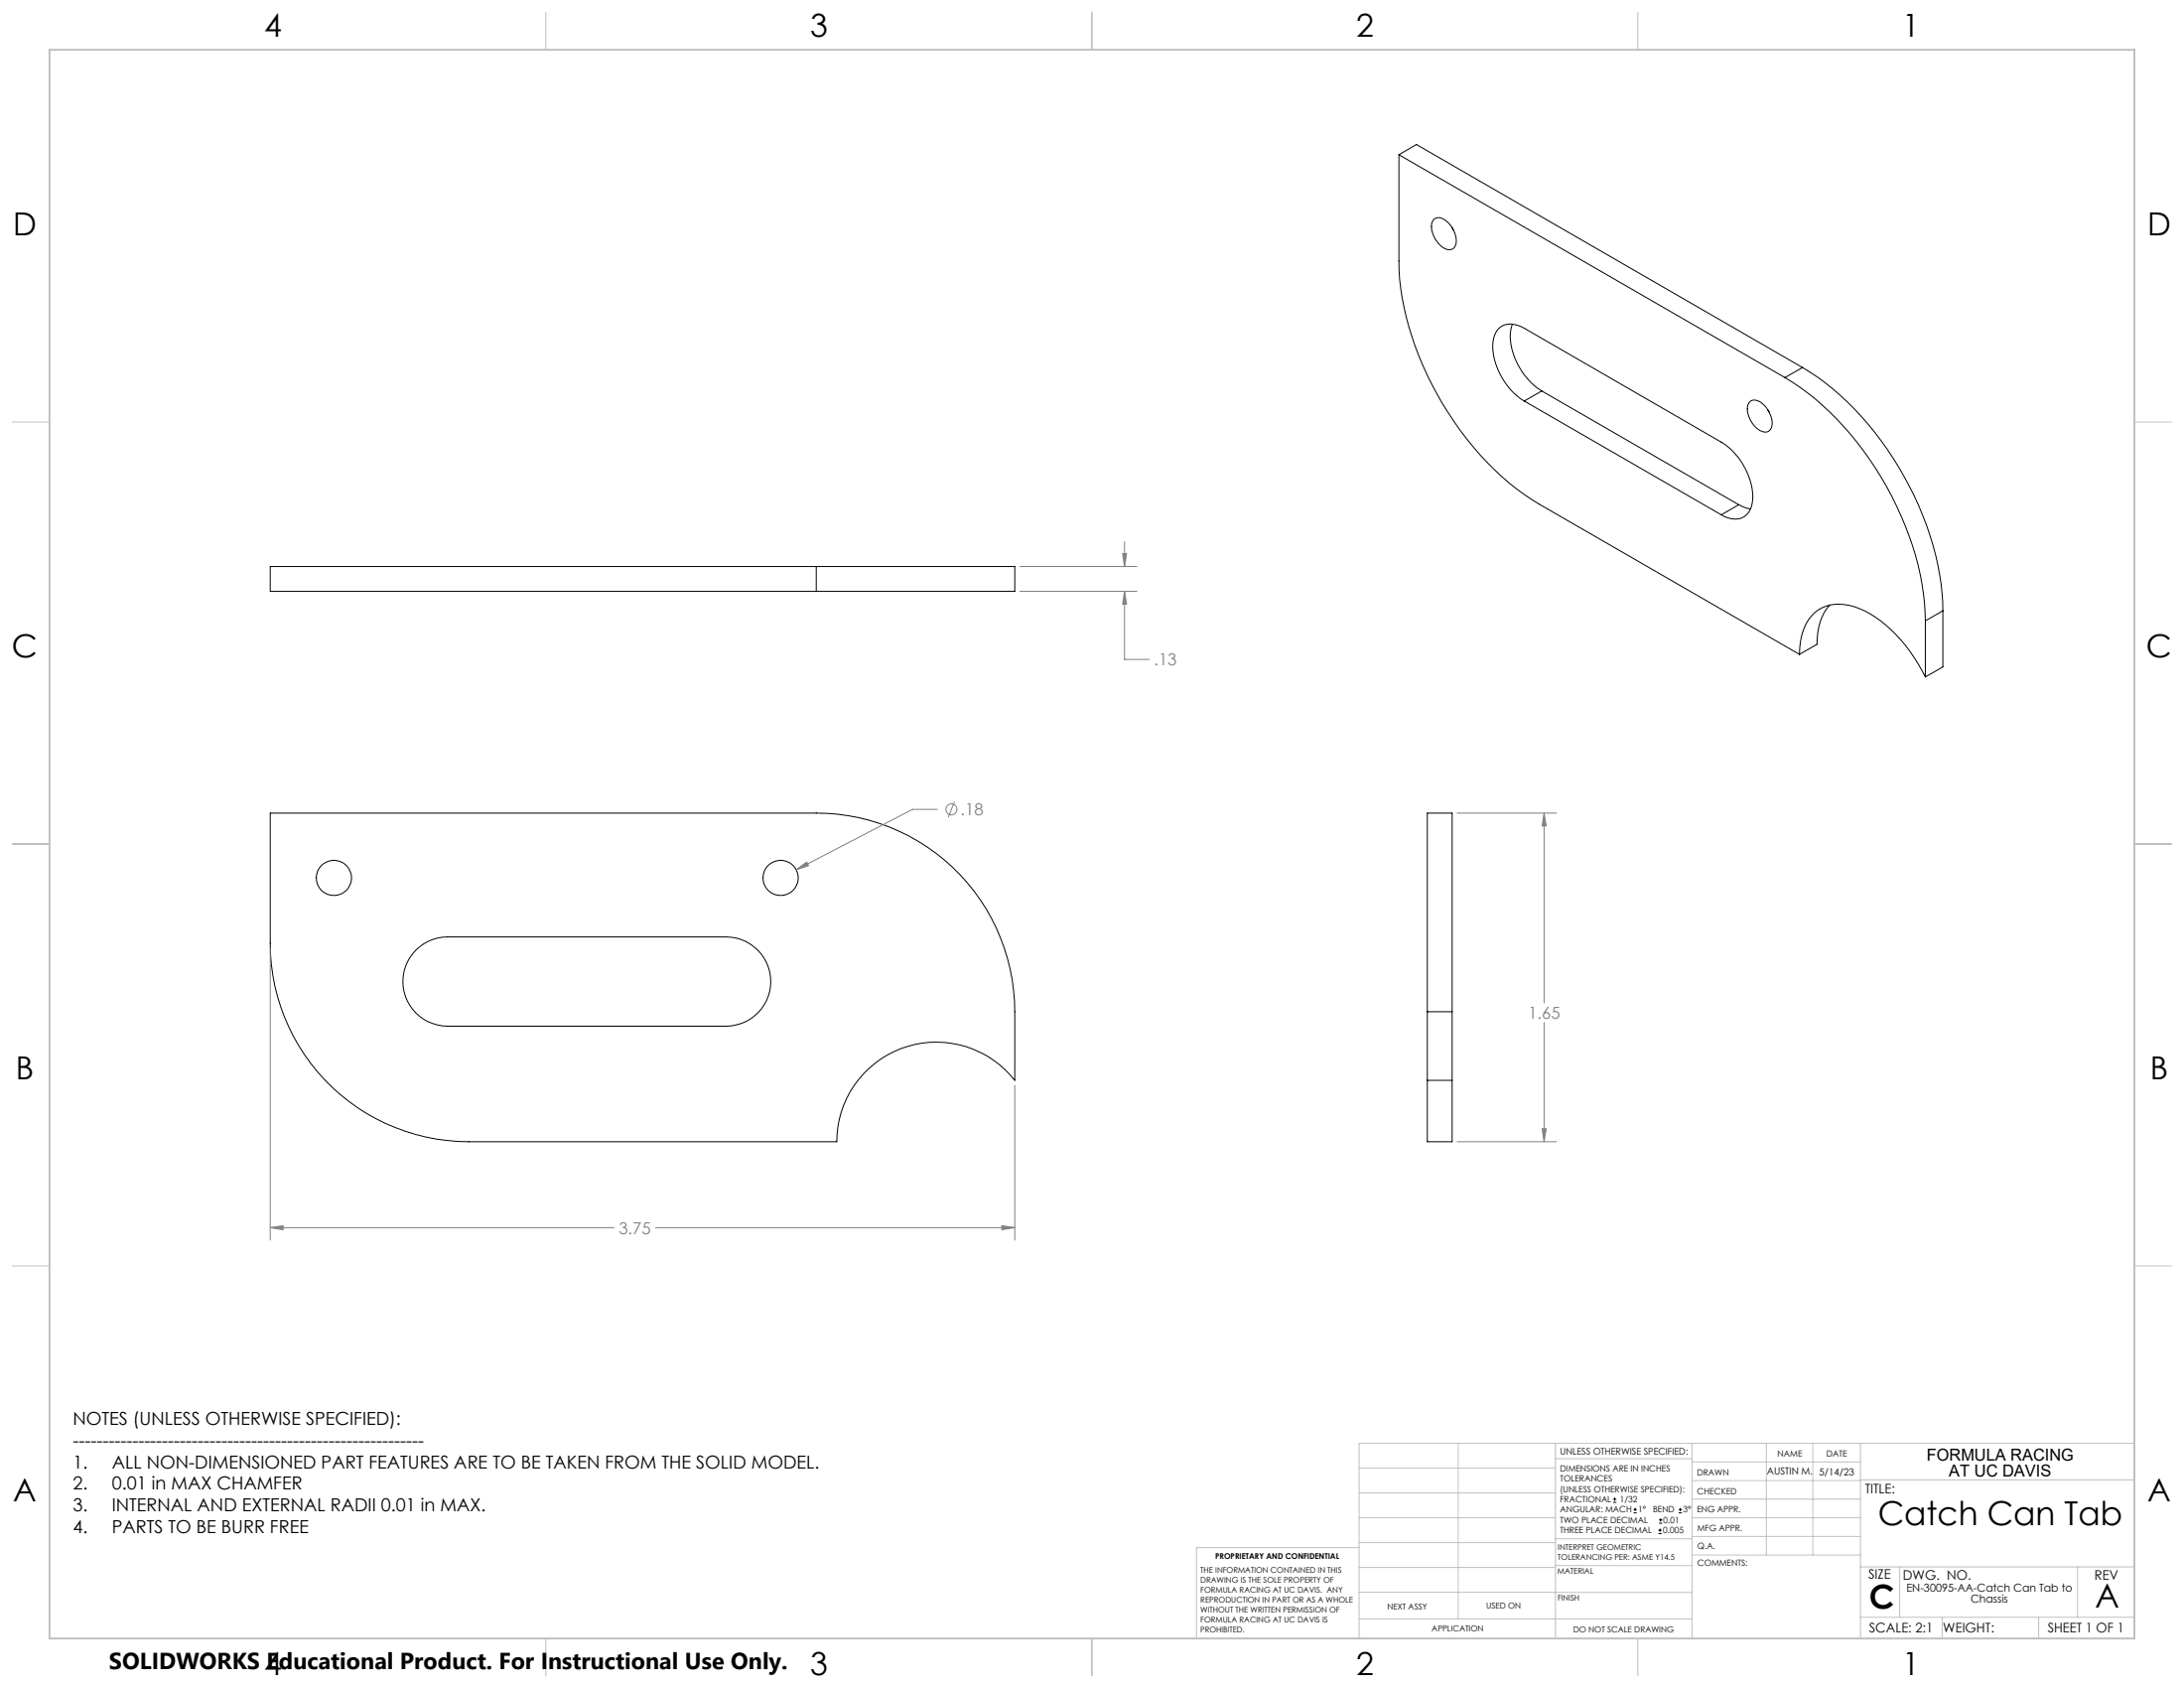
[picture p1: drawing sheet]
<svg xmlns="http://www.w3.org/2000/svg" width="559mm" height="432mm" viewBox="0 0 559 432" stroke-linecap="round" stroke-linejoin="round" font-family="sans-serif">
<g fill="none" stroke="#000" stroke-width=".25">
<path d="M357.9 39.6v27.1a73.7 73.7 0 0 0 11.2 36.6 73.7 73.7 0 0 0 24.7 25.7l66.6 38.4M357.9 39.6l98.8 57M357.9 39.6l4.5-2.6 98.8 57M366.7 56.3a2 2 0 0 1 2.9-.1 6.6 6.6 0 0 1 2.9 6.3 2 2 0 0 1-3.5 .7 6.5 6.5 0 0 1-2.5-6.4zM371.5 58.2l.3 .5M387 82.9a13.9 13.9 0 0 0 2.4 12.2l1.6 1.9a13.5 13.5 0 0 0 3.5 3M456.7 96.6a74.1 74.1 0 0 1 26.1 28 72.6 72.6 0 0 1 9.8 34.2M461.2 94a75.3 75.3 0 0 1 27.4 30.5 71.7 71.7 0 0 1 8.5 31.7M461.2 94l-4.5 2.6M390 102.6a17.4 17.4 0 0 1-8-15 4.5 4.5 0 0 1 6.2-4.4l1.8 .8 50.4 29.1a17.4 17.4 0 0 1 8 15 4.6 4.6 0 0 1-7.1 4.1l-.9-.5M390 102.6l50.4 29.1M394.5 100l-4.5 2.6"/>
<path d="M394.5 100l50.4 29.1M447.9 102.6a2.88 2.88 0 0 1 3.6 1.2 6 6 0 0 1 1.6 5.9 1.8 1.8 0 0 1-2.7 .5 6.5 6.5 0 0 1-3.1-6.8zM452.3 104.9l.3 .5M444.9 129.1l1.8 .8 1.2 .3M444.9 129.1l-4.5 2.6M208.8 144.9h50.8v6.4h-50.8M208.8 144.9h-139.7v6.4h139.7M208.8 144.9v6.4M468.1 154.8a14 14 0 0 0-3.2 10l-4.5 2.6M492.6 158.8v14.4M497.1 156.2l-4.5 2.6M497.1 156.2v14.4l-4.5 2.6"/>
<path d="M460.4 167.4a13.3 13.3 0 0 1 4.8-11.4 12 12 0 0 1 12 .3 37.2 37.2 0 0 1 15.4 16.9M69.1 208h139.7a50.8 50.8 0 0 1 50.8 50.8v17.6a25.5 25.5 0 0 0-28.3-8.4 25.5 25.5 0 0 0-17.2 24.1h-94.2a50.8 50.8 0 0 1-50.8-50.8zM106.4 243a11.3 11.3 0 0 1 8.1-3.3h71.3a11.4 11.4 0 0 1 11.4 11.4 11.4 11.4 0 0 1-11.4 11.4h-71.3a11.4 11.4 0 0 1-10.6-7 11.4 11.4 0 0 1 2.5-12.5zM365.2 258.8v-50.8h6.3v50.8M365.2 258.8h6.3M365.2 258.8v17.6M371.5 258.8v17.6M365.2 276.4v15.7h6.3v-15.7M365.2 276.4h6.3M412.7 384.3h.9M412.7 383.5h.9M413.1 383.1v.8"/>
<path d="M418 387h.8M418 386.2h.8M418.4 385.7v.9M424.3 392.3h.9M424.3 391.4h.9M424.5 389.6h.8M424.5 388.8h.8M424.7 391v.9M424.9 388.4v.8M429.5 387h.9M429.5 386.2h.9M429.9 385.7v.9"/>
<circle cx="85.4" cy="224.6" r="4.5"/>
<circle cx="199.7" cy="224.6" r="4.5"/>
</g>
<g fill="none" stroke="#808080" stroke-width=".25">
<path d="M287.7 138.6v6.3M260.9 144.9h30M260.9 151.3h30M287.2 141.6h1.1l-.6 3.3zM287.7 151.3l.6 3.3h-1.1zM287.7 151.3v17.4h6.4M239.8 207h-6.3l-29.8 15.5M244.2 205l-1.6 4.1M372.8 208h25.5M395.1 208l.5 3.3h-1zM395.1 208v48.5M203.7 222.5l2.7-2 .5 .9z"/>
<path d="M69.1 242.5v74.7M259.6 277.6v39.6M395.1 261.6v30.5M372.8 292.1h25.5M394.6 288.7h1l-.5 3.4zM69.1 314l3.3-.5v1.1zM69.1 314h88.1M167.7 314h91.9M256.3 313.5l3.3 .5-3.3 .6z"/>
<circle cx="243.4" cy="207" r="1.42"/>
</g>
<g fill="none" stroke="#c0c0c0" stroke-width=".25">
<path d="M139.7 3.2v9.5M279.4 3.2v9.5M419.1 3.2v9.5M3.1 107.9h9.6M546.1 107.9h9.5M3.1 215.9h9.6M546.1 215.9h9.5M3.1 323.8h9.6M546.1 323.8h9.5M347.7 375.6h50.3M373.1 369.2v44.9M398 369.2v49.9"/>
<path d="M398 373.1h34.9M432.9 369.2v49.9M432.9 378.7h43.1M432.9 374h43.1M451.9 369.2v28.6M463.8 369.2v28.6M476 369.2v49.9M476 378.6h70.1M546.1 369.2h-198.4v49.9M347.7 394.6h50.3M347.7 388.3h50.3M347.7 381.9h50.3"/>
<path d="M347.7 395.9h-41.6v23.2M398 393.6h35M432.9 383.5h43.1M432.9 388.3h43.1M432.9 393h43.1M433 397.8h43M139.7 419.1v9.6M279.4 419.1v9.6M347.7 414.1h85.2M347.7 401h50.3M347.7 407.3h50.3M398 407.4h34.9"/>
<path d="M398 400.5h35M419.1 419.1v9.6M476 413.7h70.1M476 400.8h70.1M486.1 400.8v12.9M496.9 413.7v5.4M521.6 413.7v5.4M531.6 400.8v12.9"/>
</g>
<path d="M12.7 12.7h533.4v406.4h-533.4z" fill="none" stroke="#c0c0c0" stroke-width=".5"/>
<path d="M69.1 314l3.3-.5v1.1zM256.3 313.5l3.3 .5-3.3 .6zM203.7 222.5l3.2-1.1-.5-.9zM287.2 141.6h1.1l-.6 3.3zM287.7 151.3l.6 3.3h-1.1zM395.1 208l.5 3.3h-1zM394.6 288.7h1l-.5 3.4z" fill="#808080"/>
<g font-size="8.5">
<text x="480.5" y="390.1">Catch Can Tab</text>
<text x="478.3" y="411.4">C</text>
<text x="536.1" y="411.3">A</text>
</g>
<g font-size="8.1">
<text x="67.6" y="9.3">4</text>
<text x="207.3" y="9.3">3</text>
<text x="347" y="9.3">2</text>
<text x="486.7" y="9.3">1</text>
<text x="3.3" y="60.1">D</text>
<text x="549.4" y="60.1">D</text>
<text x="3" y="168">C</text>
<text x="549.1" y="168">C</text>
<text x="4" y="276">B</text>
<text x="550.1" y="276">B</text>
<text x="3.3" y="383.9">A</text>
<text x="549.4" y="383.9">A</text>
<text x="67.6" y="428.4">4</text>
<text x="207.3" y="428.4">3</text>
<text x="347" y="428.4">2</text>
<text x="486.7" y="428.4">1</text>
</g>
<text font-size="5.9" x="27.9" y="427">SOLIDWORKS Educational Product. For Instructional Use Only.</text>
<g font-size="4.6">
<text x="18.6" y="364.4">NOTES (UNLESS OTHERWISE SPECIFIED):</text>
<text x="18.6" y="370">-----------------------------------------------------------</text>
<text x="18.6" y="375.5">1.</text>
<text x="28.7" y="375.5">ALL NON-DIMENSIONED PART FEATURES ARE TO BE TAKEN FROM THE SOLID MODEL.</text>
<text x="18.6" y="381.1">2.</text>
<text x="28.7" y="381.1">0.01 in MAX CHAMFER</text>
<text x="18.6" y="386.7">3.</text>
<text x="28.7" y="386.7">INTERNAL AND EXTERNAL RADII 0.01 in MAX.</text>
<text x="18.6" y="392.3">4.</text>
<text x="28.7" y="392.3">PARTS TO BE BURR FREE</text>
</g>
<g font-size="4.2" fill="#808080">
<text x="295.3" y="170.3">.13</text>
<text x="245.8" y="208.6">.18</text>
<text x="391" y="260.6">1.65</text>
<text x="158.3" y="315.6">3.75</text>
</g>
<g font-size="4.2">
<text x="493" y="373.5">FORMULA RACING</text>
<text x="498.7" y="377.8">AT UC DAVIS</text>
</g>
<g font-size="3.4">
<text x="477.2" y="381.9">TITLE:</text>
<text x="478.1" y="404">SIZE</text>
<text x="486.9" y="404">DWG. NO.</text>
<text x="535.9" y="404.1">REV</text>
<text x="478.2" y="417.6">SCALE: 2:1</text>
<text x="497.1" y="417.7">WEIGHT:</text>
<text x="523.9" y="417.6">SHEET 1 OF 1</text>
</g>
<g font-size="2.8">
<text x="487.8" y="407.2">EN-30095-AA-Catch Can Tab to</text>
<text x="504.2" y="410">Chassis</text>
</g>
<g font-size="2.5">
<text x="452.1" y="377.2">AUSTIN M.</text>
<text x="465.5" y="377.3">5/14/23</text>
</g>
<text font-size="2.4" x="399.2" y="372.1">UNLESS OTHERWISE SPECIFIED:</text>
<g font-size="2.2">
<text x="399.2" y="376.4">DIMENSIONS ARE IN INCHES</text>
<text x="434.2" y="377.3">DRAWN</text>
<text x="454.8" y="372.5">NAME</text>
<text x="467.3" y="372.6">DATE</text>
<text x="399.2" y="379">TOLERANCES</text>
<text x="399.2" y="381.7">(UNLESS OTHERWISE SPECIFIED):</text>
<text x="434.3" y="382.2">CHECKED</text>
<text x="399.2" y="389.6">TWO PLACE DECIMAL</text>
<text x="399.2" y="384.3">FRACTIONAL</text>
<text x="399.2" y="387">ANGULAR: MACH</text>
<text x="414.5" y="384.3">1/32</text>
<text x="419.1" y="387">1°</text>
<text x="422.9" y="387">BEND</text>
<text x="425.6" y="389.6">0.01</text>
<text x="430.6" y="387">3°</text>
<text x="434.2" y="386.9">ENG APPR.</text>
<text x="399.2" y="392.3">THREE PLACE DECIMAL</text>
<text x="425.5" y="392.3">0.005</text>
<text x="434.3" y="391.6">MFG APPR.</text>
<text x="434.3" y="396.3">Q.A.</text>
<text x="434.3" y="400.5">COMMENTS:</text>
</g>
<g font-size="2.1">
<text x="354.9" y="411.6">NEXT ASSY</text>
<text x="380.3" y="411.6">USED ON</text>
<text x="366.3" y="417.4">APPLICATION</text>
<text x="402.5" y="417.5">DO NOT SCALE DRAWING</text>
</g>
<g font-size="2">
<text x="310.9" y="398.8">PROPRIETARY AND CONFIDENTIAL</text>
<text x="398.6" y="396.5">INTERPRET GEOMETRIC</text>
<text x="398.6" y="399">TOLERANCING PER: ASME Y14.5</text>
<text x="307.2" y="402.4">THE INFORMATION CONTAINED IN THIS</text>
<text x="307.2" y="404.9">DRAWING IS THE SOLE PROPERTY OF</text>
<text x="307.2" y="407.5">FORMULA RACING AT UC DAVIS. ANY</text>
<text x="398.5" y="402.6">MATERIAL</text>
<text x="307.2" y="410">REPRODUCTION IN PART OR AS A WHOLE</text>
<text x="307.2" y="412.5">WITHOUT THE WRITTEN PERMISSION OF</text>
<text x="398.5" y="409.4">FINISH</text>
<text x="307.2" y="415">FORMULA RACING AT UC DAVIS IS</text>
<text x="307.2" y="417.6">PROHIBITED.</text>
</g>
</svg>
